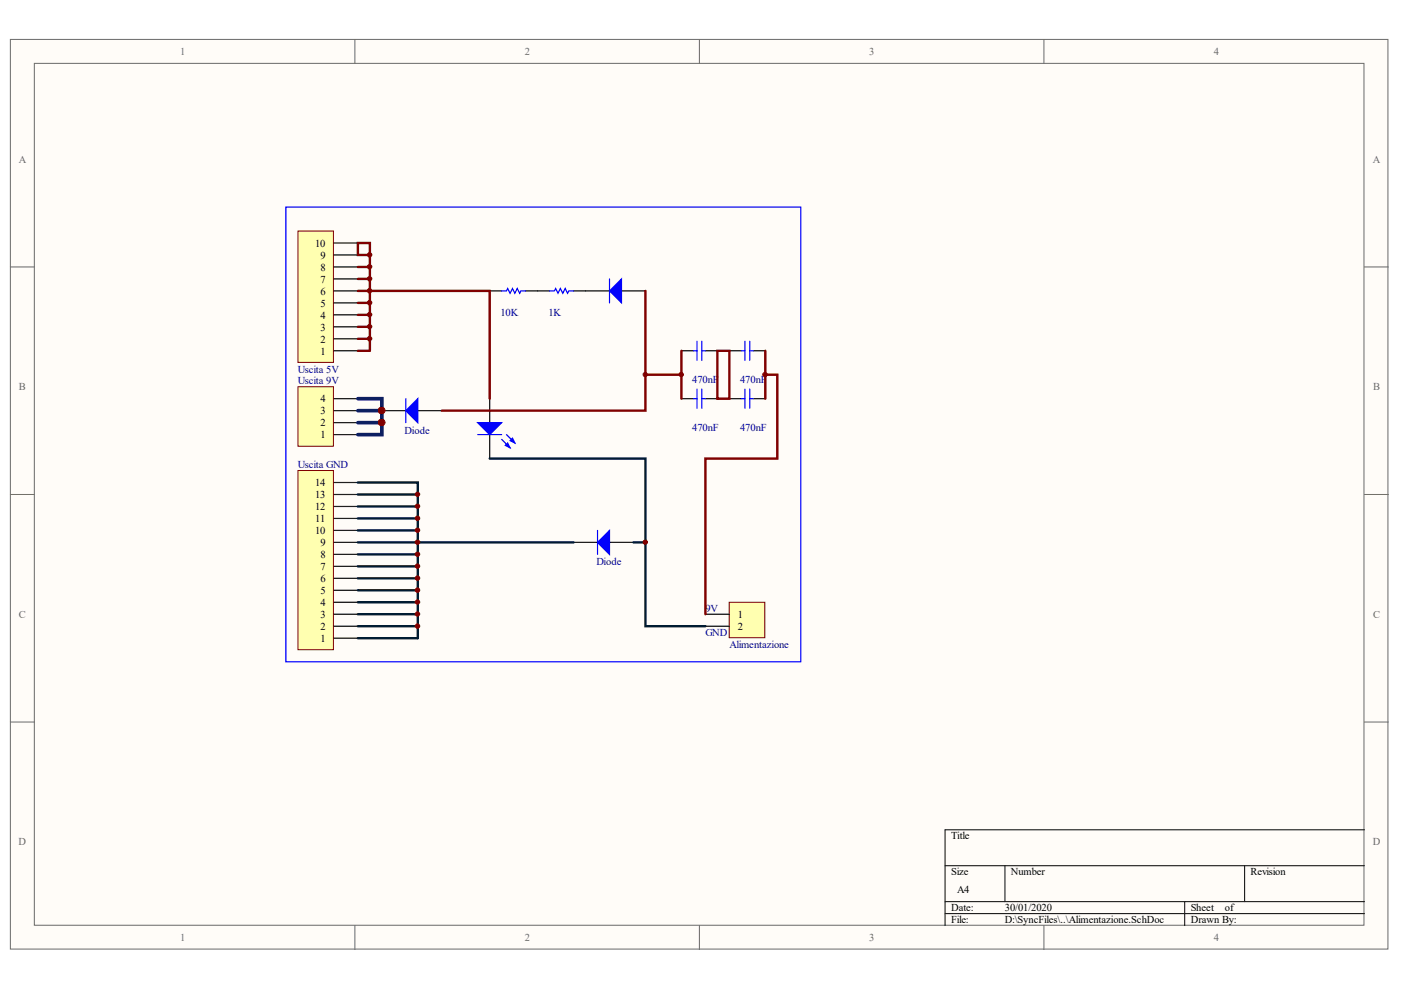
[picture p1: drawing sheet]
<svg xmlns="http://www.w3.org/2000/svg" width="297mm" height="210mm" viewBox="0 0 297 210" stroke-linecap="round" stroke-linejoin="round" font-family="sans-serif">
<g fill="#fffcf8" stroke="#696969" stroke-width=".21">
<path d="M2.2 8.4h292.1v192.8h-292.1z"/>
<path d="M7.3 13.4h281.9v182.8h-281.9z"/>
</g>
<path d="M75.2 8.4v5M148.3 8.4v5M221.3 8.4v5M2.2 56.6h5.1M289.3 56.6h5.1M2.2 104.8h5.1M289.3 104.8h5.1M2.2 153.1h5.1M289.3 153.1h5.1M75.2 196.3v5M148.3 196.3v5M221.3 196.3v5" fill="none" stroke="#696969" stroke-width=".21"/>
<path d="M289.3 175.9h-88.9v20.4M200.4 183.6h88.9M200.4 191.2h88.9M200.4 193.7h88.9M213.1 183.6v7.6M251.2 191.2v5.1M263.9 183.6v7.6" fill="none" stroke="#000" stroke-width=".21"/>
<path d="M63.2 49h7.5v27.8h-7.5z" fill="#ffffb0" stroke="#800000" stroke-width=".21"/>
<path d="M70.8 59.1h5.1M70.8 56.6h5.1M70.8 54.1h5.1M70.8 51.5h5.1M70.8 74.4h5.1M70.8 71.8h5.1M70.8 69.3h5.1M70.8 66.8h5.1M70.8 64.2h5.1M70.8 61.7h5.1" fill="none" stroke="#000" stroke-width=".25"/>
<path d="M63.2 82h7.5v12.6h-7.5z" fill="#ffffb0" stroke="#800000" stroke-width=".21"/>
<path d="M70.8 92.1h5.1M70.8 89.6h5.1M70.8 87.1h5.1M70.8 84.5h5.1" fill="none" stroke="#000" stroke-width=".25"/>
<path d="M63.2 99.8h7.5v37.9h-7.5z" fill="#ffffb0" stroke="#800000" stroke-width=".21"/>
<g fill="none" stroke="#000" stroke-width=".25">
<path d="M70.8 117.5h5.1M70.8 115h5.1M70.8 112.5h5.1M70.8 109.9h5.1M70.8 107.4h5.1M70.8 104.8h5.1M70.8 102.3h5.1M70.8 135.3h5.1M70.8 132.8h5.1M70.8 130.2h5.1M70.8 127.7h5.1M70.8 125.2h5.1"/>
<path d="M70.8 122.6h5.1M70.8 120.1h5.1"/>
</g>
<path d="M154.6 127.7h7.6v7.5h-7.6z" fill="#ffffb0" stroke="#800000" stroke-width=".21"/>
<g fill="none" stroke="#000" stroke-width=".25">
<path d="M103.8 61.7h2.6M111.4 61.7h5.1M121.6 61.7h7.6M131.8 61.7h5.1M144.5 74.4h2.5M149.6 74.4h2.5M154.6 74.4h2.6M159.7 74.4h2.6M81 87.1h5M88.6 87.1h5.1M103.8 84.5v5.1M103.8 92.1v5.1"/>
<path d="M144.5 84.5h2.5M149.6 84.5h2.5M154.6 84.5h2.6M159.7 84.5h2.6M121.6 115h5.1M129.2 115h5.1M149.6 130.2h5M149.6 132.8h5"/>
</g>
<g fill="#00f" stroke="#00f" stroke-width=".25">
<path d="M126.7 115l2.5-2.5v5z"/>
<path d="M86 87.1l2.6-2.6v5.1z"/>
<path d="M129.2 61.7l2.6-2.6v5.1z"/>
<path d="M101.3 89.6h5.1l-2.6 2.5z"/>
<path d="M107.1 94.4l.5-.5 .5 1z"/>
<path d="M108.1 93.4l.6-.5 .5 1z"/>
</g>
<g fill="none" stroke="#00f" stroke-width=".25">
<path d="M60.6 43.9h109.2v96.4h-109.2zM129.2 59.1v5.1M106.4 61.7h1l.2-.5 .5 1 .6-1 .5 1 .5-1 .5 1 .2-.5h1M116.5 61.7h1l.3-.5 .5 1 .5-1 .5 1 .5-1 .5 1 .3-.5h1M147 74.4h.8M147.8 72.3v4.1M148.8 72.3v4.1M148.8 74.4h.8M157.2 74.4h.7M157.9 72.3v4.1M159 74.4h.7M159 72.3v4.1"/>
<path d="M86 84.5v5.1M101.3 92.1h5.1M106.4 93.2l1.7 1.7M107.4 92.1l1.8 1.8M147 84.5h.8M147.8 82.5v4.1M148.8 82.5v4.1M148.8 84.5h.8M157.2 84.5h.7M157.9 82.5v4.1M159 82.5v4.1M159 84.5h.7"/>
<path d="M126.7 112.5v5"/>
</g>
<path d="M75.9 84.5h5.1v2.6h-5.1M81 87.1v2.5h-5.1M81 89.6v2.5h-5.1" fill="none" stroke="#000080" stroke-width=".76"/>
<g fill="none" stroke="#001b31" stroke-width=".51">
<path d="M103.8 97.2h33.1v17.8h-2.6M75.9 102.3h12.7v12.7h33M75.9 104.8h12.7M75.9 107.4h12.7M75.9 109.9h12.7M75.9 112.5h12.7M75.9 115h12.7v20.3h-12.7M75.9 117.5h12.7M136.9 115v17.8h12.7M75.9 120.1h12.7M75.9 122.6h12.7M75.9 125.2h12.7"/>
<path d="M75.9 127.7h12.7M75.9 130.2h12.7M75.9 132.8h12.7"/>
</g>
<g fill="none" stroke="#800000" stroke-width=".51">
<path d="M75.9 56.6h2.5M75.9 59.1h2.5M78.4 54.1h-2.5v-2.6h2.5v10.2h25.4v22.8M75.9 61.7h2.5v12.7h-2.5M75.9 64.2h2.5M75.9 66.8h2.5M75.9 69.3h2.5M75.9 71.8h2.5M136.9 61.7v17.8h7.6M136.9 79.5v7.6h-43.2M144.5 74.4v10.1M152.1 74.4h2.5v10.1h-2.5z"/>
<path d="M162.3 79.5h2.5v17.7h-15.2v33M162.3 74.4v10.1"/>
</g>
<g fill="#800000" stroke="#800000" stroke-width=".21">
<circle cx="78.4" cy="71.8" r=".47"/>
<circle cx="78.4" cy="69.2" r=".46"/>
<circle cx="78.4" cy="66.7" r=".46"/>
<circle cx="78.4" cy="64.2" r=".47"/>
<circle cx="78.4" cy="61.6" r=".47"/>
<circle cx="78.4" cy="59.1" r=".46"/>
<circle cx="78.4" cy="56.5" r=".46"/>
<circle cx="78.4" cy="54" r=".47"/>
<circle cx="80.9" cy="89.6" r=".71"/>
<circle cx="80.9" cy="87" r=".72"/>
<circle cx="88.5" cy="132.7" r=".47"/>
<circle cx="88.5" cy="130.2" r=".46"/>
<circle cx="88.5" cy="127.6" r=".46"/>
<circle cx="88.5" cy="125.1" r=".47"/>
<circle cx="88.5" cy="122.6" r=".46"/>
<circle cx="88.5" cy="120" r=".46"/>
<circle cx="88.5" cy="117.5" r=".47"/>
<circle cx="88.5" cy="114.9" r=".46"/>
<circle cx="88.5" cy="112.4" r=".46"/>
<circle cx="88.5" cy="109.9" r=".47"/>
<circle cx="88.5" cy="107.3" r=".46"/>
<circle cx="88.5" cy="104.8" r=".46"/>
<circle cx="136.8" cy="114.9" r=".46"/>
<circle cx="136.8" cy="79.4" r=".46"/>
<circle cx="144.4" cy="79.4" r=".46"/>
<circle cx="162.2" cy="79.4" r=".47"/>
</g>
<g font-size="2.2" fill="#696969">
<text x="38.2" y="11.7">1</text>
<text x="111.2" y="11.7">2</text>
<text x="184.3" y="11.7">3</text>
<text x="257.3" y="11.7">4</text>
<text x="4" y="34.5">A</text>
<text x="291.1" y="34.5">A</text>
<text x="4" y="82.7">B</text>
<text x="291.1" y="82.7">B</text>
<text x="4" y="131">C</text>
<text x="291.1" y="131">C</text>
<text x="4" y="179.2">D</text>
<text x="291" y="179.2">D</text>
<text x="38.2" y="199.6">1</text>
<text x="111.2" y="199.6">2</text>
<text x="184.3" y="199.6">3</text>
<text x="257.3" y="199.6">4</text>
</g>
<g font-size="2.2">
<text x="66.8" y="52.3">10</text>
<text x="67.9" y="59.9">7</text>
<text x="67.9" y="57.4">8</text>
<text x="67.9" y="54.9">9</text>
<text x="67.9" y="65">5</text>
<text x="67.9" y="62.5">6</text>
<text x="67.9" y="70.1">3</text>
<text x="67.9" y="67.6">4</text>
<text x="67.9" y="75.2">1</text>
<text x="67.9" y="72.6">2</text>
<text x="67.9" y="87.9">3</text>
<text x="67.9" y="85.3">4</text>
<text x="67.9" y="92.9">1</text>
<text x="67.9" y="90.4">2</text>
<text x="66.8" y="105.6">13</text>
<text x="66.8" y="103.1">14</text>
<text x="66.8" y="113.3">10</text>
<text x="66.8" y="110.7">11</text>
<text x="66.8" y="108.2">12</text>
<text x="67.9" y="118.3">8</text>
<text x="67.9" y="115.8">9</text>
<text x="67.9" y="126">5</text>
<text x="67.9" y="123.4">6</text>
<text x="67.9" y="120.9">7</text>
<text x="67.9" y="131">3</text>
<text x="67.9" y="128.5">4</text>
<text x="156.4" y="131">1</text>
<text x="67.9" y="136.1">1</text>
<text x="67.9" y="133.6">2</text>
<text x="156.4" y="133.6">2</text>
<text x="201.6" y="177.9">Title</text>
<text x="201.6" y="185.5">Size</text>
<text x="214.3" y="185.5">Number</text>
<text x="265.2" y="185.5">Revision</text>
<text x="202.9" y="189.4">A4</text>
<text x="201.6" y="193.2">Date:</text>
<text x="201.6" y="195.7">File:</text>
<text x="213.1" y="193.2">30/01/2020</text>
<text x="213.1" y="195.7">D:\SyncFiles\..\Alimentazione.SchDoc</text>
<text x="252.5" y="193.2">Sheet</text>
<text x="252.5" y="195.7">Drawn By:</text>
<text x="259.7" y="193.2">of</text>
</g>
<g font-size="2.2" fill="#000080">
<text x="106.1" y="67">10K</text>
<text x="116.3" y="67">1K</text>
<text x="63.2" y="79">Uscita 5V</text>
<text x="63.2" y="81.5">Uscita 9V</text>
<text x="146.8" y="81.3">470nF</text>
<text x="156.9" y="81.3">470nF</text>
<text x="85.8" y="91.9">Diode</text>
<text x="146.8" y="91.4">470nF</text>
<text x="156.9" y="91.4">470nF</text>
<text x="63.2" y="99.3">Uscita GND</text>
<text x="126.4" y="119.9">Diode</text>
<text x="149.6" y="129.8">9V</text>
<text x="149.6" y="134.8">GND</text>
<text x="154.6" y="137.4">Alimentazione</text>
</g>
</svg>
